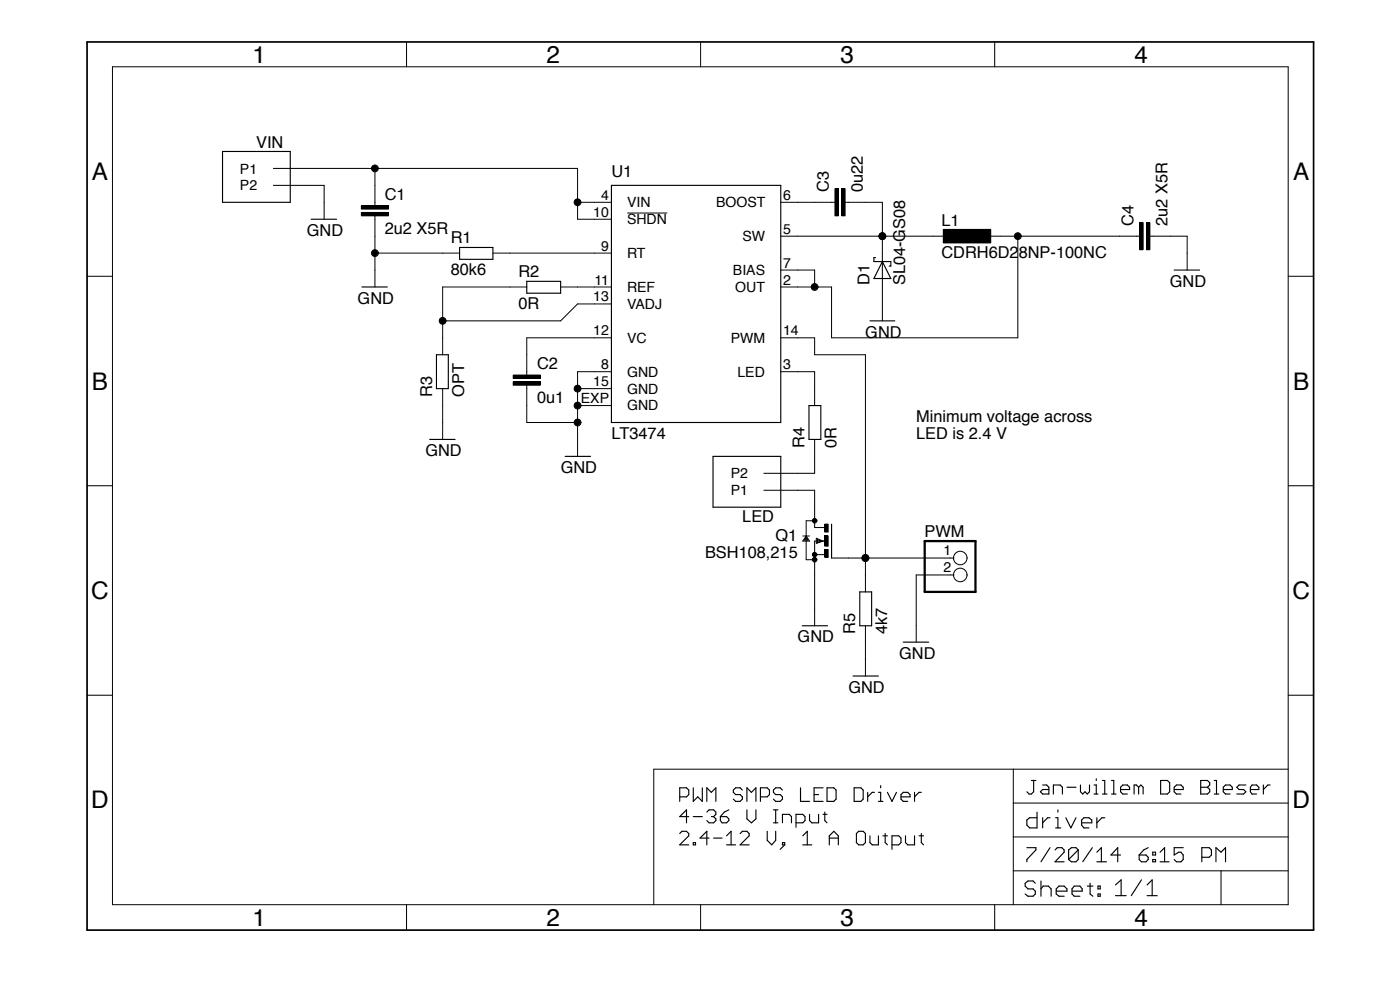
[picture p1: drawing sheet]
<svg xmlns="http://www.w3.org/2000/svg" width="210mm" height="148mm" viewBox="0 0 210 148" stroke-linecap="round" stroke-linejoin="round" font-family="sans-serif">
<g fill="none" stroke="#000" stroke-width=".17">
<path d="M33.4 22.7h10.1v7.6h-10.1zM46.7 32.9h3.8M68.9 37.1h5v1.8h-5zM91.7 27.8h25.4v35.6h-25.4zM131.3 38.6h-.2v.6h2.5v.7h-.2M132.4 39.2l1.2 2.6h-2.5zM54.3 43h3.8M65.5 53.2h1.7v5.1h-1.7zM79 42.2h5.1v1.8h-5.1zM130.5 48.1h3.7M176.1 40.5h3.8M64.5 65.9h3.8"/>
<path d="M84.8 68.4h3.8M107 68.4h10.1v7.7h-10.1zM121.3 60.8h1.8v5.1h-1.8zM124.7 78.6v5.1M120.3 93.8h3.8M120.9 80.6l.3 .4h-.5zM123.1 81.1l-.5-.2v.5l.6-.3M129 88.8h1.7v5h-1.7zM135.5 96.3h3.8M102 119.5h1l.3-.3v-.7l-.3-.4h-1v2.1M104 118.1v2.1l.7-.7 .6 .7v-2.1M111.4 118.5l-.4-.4h-.7l-.3 .4v.3l.3 .4h.7l.4 .3v.3l-.4 .4h-.7l-.3-.4"/>
<path d="M114.1 119.5h1l.3-.3v-.7l-.3-.4h-1v2.1M117.4 118.5l-.4-.4h-.6l-.4 .4v.3l.4 .4h.6l.4 .3v.3l-.4 .4h-.6l-.4-.4M120.1 118.1v2.1h1.3M122.1 119.2h.7M123.5 118.1h-1.4v2.1h1.4M124.1 118.1h1l.3 .4v1.3l-.3 .4h-1zM128 101.4h3.8M128.1 118.1h1l.4 .4v1.3l-.4 .4h-1zM130.2 118.8v1.4M131.2 118.8h-.4l-.6 .7M131.8 118.8h.3v1.4M132.1 117.8v.3"/>
<path d="M133.1 118.8l.7 1.4 .7-1.4M135.1 119.5h1.4v-.3l-.3-.4h-.7l-.4 .4v.6l.4 .4h.7M137.2 118.8v1.4M138.2 118.8h-.3l-.7 .7M154.7 117h.7M155 117v1.7l-.3 .4h-.3l-.4-.4M156.4 117.7h.6l.3 .4v1h-.9l-.3-.4 .3-.3h.9M158 119.1v-1.4h1l.4 .4v1M160 118.1h1.4M162.1 117.7v1l.3 .4 .4-.4 .3 .4 .3-.4v-1M164.1 119.1h.6M164.1 117.7h.3v1.4"/>
<path d="M164.4 116.8v.2M165.4 119.1h.7M165.4 117h.3v2.1M166.7 119.1h.7M166.7 117h.4v2.1M168.1 118.4h1.3v-.3l-.3-.4h-.7l-.3 .4v.6l.3 .4h.7M170.8 118.1l-.3-.4h-.4v1.4M170.8 118.1v1M170.8 118.1l.3-.4 .4 .4v1M174.1 117h1l.4 .4v1.3l-.4 .4h-1zM176.1 118.4h1.4v-.3l-.4-.4h-.6l-.4 .4v.6l.4 .4h.6M180.1 117h1l.4 .4v.3l-.4 .4 .4 .3v.3l-.4 .4h-1z"/>
<path d="M180.1 118.1h1M182.1 119.1h.7M182.1 117h.4v2.1M183.5 118.4h1.3v-.3l-.3-.4h-.7l-.3 .4v.6l.3 .4h.7M186.9 117.7h-1l-.4 .4 .4 .3h.6l.4 .3-.4 .4h-1M187.6 118.4h1.2v-.3l-.3-.4h-.7l-.2 .4v.6l.2 .4h.7M189.5 117.7v1.4M190.5 117.7h-.3l-.7 .7M102 125l.3-.3h.7l.3 .3v.3l-1.3 1.4h1.3M103.3 122.5h-1.3l1-1.1v2M104 126.3h.3v.4h-.3zM104 122.5h1.3"/>
<path d="M106 120.2v-2.1l.7 .7 .7-.7v2.1M106 121.8l.4-.4h.6l.4 .4v.3l-.4 .4M106.4 125.7h-1.4l1-1v2M106.7 122.5h.3M107 122.5l.4 .3v.2l-.4 .4h-.6l-.4-.4M107 125.7h1.3M108.1 122.5h.9l.3 .3v.2l-.3 .4h-.7l-.2-.4zM109 126.7h1.3M109 125.3l.7-.6v2M109.3 121.4l-.7 .4-.5 .7M111 125l.4-.3h.6l.4 .3v.3l-1.4 1.4h1.4M112 120.2v-2.1l.7 .7 .7-.7v2.1"/>
<path d="M112 121.4v1.4l.7 .6 .7-.6v-1.4M115.1 124.7v1.3l.7 .7 .6-.7v-1.3M116 121.4h.7M116 123.4h.7M116.4 121.4v2M117.4 123.4v-1.3h1l.3 .4v.9M117.4 126.3h.3v.4h-.3zM117.7 126.7l-.7 .7M119.4 123.4h1l.4-.4v-.5l-.4-.4h-1v2M120.4 126.7h1.4M120.4 125.3l.7-.6v2M121.4 122.1v.9l.4 .4h1v-1.3"/>
<path d="M123.5 122.1h.6M123.7 121.8v1.2l.4 .4M124.4 125.7h1.4M124.4 126.7v-1.4l.7-.6 .7 .6v1.4M128.5 125l.3-.3h.7l.3 .3v1.3l-.3 .4h-.7l-.3-.4zM130.5 125.3v1l.3 .4h1v-1.4M131.8 120.2h.6M132.4 125.3h.7M132.8 125v1.3l.3 .4M133.8 126.7h1l.3-.4v-.6l-.3-.4h-1v2.1M135.8 125.3v1l.4 .4h1v-1.4M137.9 125.3h.6"/>
<path d="M138.2 125v1.3l.3 .4M154 127.1h1.4v.3l-1.4 1.5v.3M155.3 132.4l-.3-.3h-.8l-.4 .3v.5l.4 .4h.8l.3 .3v.5l-.3 .3h-.8l-.4-.3M155.6 121.8v2.3h-1.1l-.5-.4v-.7l.5-.4h1.1M156.1 132.1v2.3M156.1 133.3l.4-.4h.7l.5 .4v1.1M156.4 122.6v1.5M157.5 122.6h-.3l-.8 .8M157.5 127.1l-1.4 2.1M158.3 127.4l.3-.3h.7l.3 .3v.4l-1.3 1.4h1.3M158.3 124.1h.8M158.3 122.6h.4v1.5"/>
<path d="M158.4 133.6h1.6v-.3l-.4-.4h-.7l-.5 .4v.8l.5 .3h.7M158.7 121.4v.4M159.9 122.6l.7 1.5 .8-1.5M160.8 133.6h1.5v-.3l-.3-.4h-.9l-.3 .4v.8l.3 .3h.9M161.7 127.4l-.3-.3h-.7l-.4 .3v1.5M161.7 127.4v1.5l-.3 .3h-.7l-.4-.3M161.7 127.4l-1.4 1.5M162.2 123.4h1.6v-.4l-.5-.4h-.7l-.4 .4v.7l.4 .4h.7M163.1 132.9h.8M163.5 132.4v1.7l.4 .3M163.9 127.1l-1.5 2.1M164.5 122.6v1.5"/>
<path d="M164.5 129.2h1.5M164.5 127.8l.7-.7v2.1M164.7 132.9h.3v.4h-.3zM164.7 134.1h.3v.3h-.3zM165.7 122.6h-.4l-.8 .8M167.3 132.7l.9-.8v2.4M167.3 134.3h1.6M168.1 128.2h-1.5l1.1-1.1v2.1M170.9 128.2h1l.3 .3v.4l-.3 .3h-.7l-.3-.3zM171.2 131.9l-1.5 2.4M172.1 134.3h1.5M172.1 132.7l.7-.8v2.4"/>
<path d="M172.2 127.1l-.6 .3-.7 .8M172.9 128.9h.4v.3h-.4zM172.9 127.8h.4v.4h-.4zM174 129.2h1.4M174 127.8l.7-.7v2.1M177.5 127.1h-1.4v1.1l.7-.4h.3l.4 .4v.7l-.4 .3h-.6l-.4-.3M180.3 128.5h1.1l.3-.3v-.8l-.3-.3h-1.1v2.1M182.4 129.2v-2.1l.8 .7 .6-.7v2.1"/>
</g>
<g fill="none" stroke="#000" stroke-width=".15">
<path d="M16.9 10h176.3v125.7h-176.3zM61 6.3v3.7M105.1 6.3v3.7M149.2 6.3v3.7M41 25.3h45.6v7.6h5.1M41 27.8h7.6v5.1M54.2 31.9h4.1v.5h-4.1zM54.2 30.8h4.1v.6h-4.1zM56.2 32.4v10.6M56.2 38h12.7M56.2 25.3v5.5M73.9 38h17.8"/>
<path d="M86.6 30.3h5.1M94.1 31.9h6M117.1 30.3h8.1M117.1 35.4h25.4M125.2 28.3h.6v4.1h-.6zM126.3 28.3h.5v4.1h-.5zM126.8 30.3h5.6v17.8M141.5 34.4h7.1v2h-7.1zM147.6 35.4h23.4M152.7 35.4v15.3h-28v-7.7h-7.6M171 33.4h.5v4h-.5zM172 33.4h.5v4h-.5z"/>
<path d="M172.5 35.4h5.6v5.1M13.1 41.4h3.8M66.4 58.3v7.6M77 57.3h4v.5h-4zM77 56.2h4v.6h-4zM79 43h-12.6v10.2M79 57.8v5.6h7.6M84.1 43h7.6M86.6 58.3h5.1M91.7 50.7h-12.7v5.5M91.7 55.7h-5.1v12.7M91.7 45.6h-5.1l-2.5 2.5h-17.7"/>
<path d="M117.1 50.7h5.1v2.5h7.6v35.6M117.1 55.7h5.1v5.1M117.1 40.5h5.1v2.5M193.2 41.4h3.8M13.1 72.8h3.8M86.6 60.8h5.1M114.6 73.5h7.6v5.6h1.5M122.2 65.9v5.1h-7.6M122.2 78.1h-1.3v5.8h1.3M123.7 78.6h.5v1.2h-.5zM193.2 72.8h3.8M120.4 80.4h1"/>
<path d="M120.9 80.4l.5 .7h-1zM122.2 83.2h1.5M122.4 80.7l1.1 .4-1.1 .4zM123.7 82.4h.5v1.2h-.5zM123.7 80.4h.5v1.5h-.5zM123.7 81.1h-1.5v12.7M124.7 83.7h18.4M129.8 93.8v7.6M143.1 86.2h-5.7v10.1M13.1 104.2h3.8M152 115.3v20.4M193.2 115.3h-95.1v20.4"/>
<path d="M193.2 104.2h3.8M61 135.7v3.8M105.1 135.7v3.8M149.2 135.7v3.8M152 130.6h41.2M152 125.5h41.2M152 120.4h41.2M183.2 130.6v5.1"/>
<circle cx="56.2" cy="25.3" r=".51"/>
<circle cx="56.2" cy="38" r=".51"/>
<circle cx="86.6" cy="30.3" r=".51"/>
<circle cx="132.4" cy="35.4" r=".51"/>
<circle cx="152.7" cy="35.4" r=".51"/>
<circle cx="66.4" cy="48.1" r=".51"/>
<circle cx="86.6" cy="58.3" r=".51"/>
<circle cx="122.2" cy="43" r=".51"/>
<circle cx="86.6" cy="60.8" r=".51"/>
<circle cx="86.6" cy="63.4" r=".51"/>
<circle cx="122.2" cy="78.1" r=".34"/>
<circle cx="122.2" cy="83.9" r=".34"/>
<circle cx="122.2" cy="83.2" r=".34"/>
<circle cx="129.8" cy="83.7" r=".51"/>
<circle cx="144" cy="83.7" r="1.02"/>
<circle cx="144" cy="86.2" r="1.02"/>
</g>
<g fill="#000">
<path d="M54.2 31.8h4.1v.5h-4.1zM54.2 30.8h4.1v.5h-4.1zM125.2 28.3h.5v4h-.5zM126.2 28.3h.5v4h-.5zM141.5 34.4h7.1v2h-7.1zM170.9 33.4h.5v4h-.5zM172 33.4h.5v4h-.5zM77 57.2h4v.5h-4zM77 56.2h4v.5h-4zM123.7 78.6h.5v1.2h-.5zM123.7 82.4h.5v1.2h-.5zM123.7 80.4h.5v1.5h-.5z"/>
<circle cx="56.2" cy="25.2" r=".51"/>
<circle cx="56.2" cy="37.9" r=".51"/>
<circle cx="86.6" cy="30.3" r=".51"/>
<circle cx="132.3" cy="35.4" r=".51"/>
<circle cx="152.7" cy="35.4" r=".51"/>
<circle cx="66.4" cy="48.1" r=".51"/>
<circle cx="86.6" cy="58.3" r=".51"/>
<circle cx="122.2" cy="43" r=".51"/>
<circle cx="86.6" cy="60.8" r=".51"/>
<circle cx="86.6" cy="63.3" r=".51"/>
<circle cx="122.2" cy="78.1" r=".34"/>
<circle cx="122.2" cy="83.9" r=".34"/>
<circle cx="122.2" cy="83.1" r=".34"/>
<circle cx="129.8" cy="83.7" r=".51"/>
</g>
<path d="M138.7 81.1h7.6v7.7h-7.6z" fill="none" stroke="#000" stroke-width=".34"/>
<path d="M13.1 6.3h183.9v133.2h-183.9z" fill="none" stroke="#000" stroke-width=".25"/>
<g font-size="3.6">
<text x="37.9" y="9.4">1</text>
<text x="82" y="9.4">2</text>
<text x="126.1" y="9.4">3</text>
<text x="170.2" y="9.4">4</text>
<text x="13.8" y="27">A</text>
<text x="194" y="27">A</text>
<text x="13.8" y="58.4">B</text>
<text x="194" y="58.4">B</text>
<text x="13.7" y="89.8">C</text>
<text x="193.9" y="89.8">C</text>
<text x="13.7" y="121.2">D</text>
<text x="193.9" y="121.2">D</text>
<text x="37.9" y="138.8">1</text>
<text x="82" y="138.8">2</text>
<text x="126.1" y="138.8">3</text>
<text x="170.2" y="138.8">4</text>
</g>
<g font-size="2.5">
<text x="38.4" y="22.2">VIN</text>
<text x="57.7" y="30">C1</text>
<text x="91.7" y="26.5">U1</text>
<text x="124.3" y="28.8" transform="rotate(-90 124.3 28.8)">C3</text>
<text x="129.4" y="28.8" transform="rotate(-90 129.4 28.8)">0u22</text>
<text x="46" y="35.4">GND</text>
<text x="57.7" y="35">2u2 X5R</text>
<text x="141.2" y="33.9">L1</text>
<text x="170" y="33.9" transform="rotate(-90 170 33.9)">C4</text>
<text x="175.1" y="33.9" transform="rotate(-90 175.1 33.9)">2u2 X5R</text>
<text x="67.6" y="41.2">80k6</text>
<text x="67.6" y="36.5">R1</text>
<text x="77.8" y="41.5">R2</text>
<text x="141.2" y="38.7">CDRH6D28NP-100NC</text>
<text x="53.6" y="45.6">GND</text>
<text x="77.8" y="46.3">0R</text>
<text x="130.4" y="42.8" transform="rotate(-90 130.4 42.8)">D1</text>
<text x="135.8" y="42.8" transform="rotate(-90 135.8 42.8)">SL04-GS08</text>
<text x="175.5" y="43">GND</text>
<text x="129.8" y="50.6">GND</text>
<text x="64.8" y="59.5" transform="rotate(-90 64.8 59.5)">R3</text>
<text x="69.6" y="59.5" transform="rotate(-90 69.6 59.5)">OPT</text>
<text x="80.6" y="55.3">C2</text>
<text x="80.6" y="60.4">0u1</text>
<text x="91.7" y="65.9">LT3474</text>
<text x="137.4" y="63.2">Minimum voltage across</text>
<text x="137.4" y="65.9">LED is 2.4 V</text>
<text x="63.8" y="68.4">GND</text>
<text x="84.1" y="70.9">GND</text>
<text x="120.7" y="67.1" transform="rotate(-90 120.7 67.1)">R4</text>
<text x="125.5" y="67.1" transform="rotate(-90 125.5 67.1)">0R</text>
<text x="105.8" y="83.6">BSH108,215</text>
<text x="111.3" y="78.3">LED</text>
<text x="116.3" y="81.1">Q1</text>
<text x="138.7" y="80.5">PWM</text>
<text x="128.3" y="95" transform="rotate(-90 128.3 95)">R5</text>
<text x="133.1" y="95" transform="rotate(-90 133.1 95)">4k7</text>
<text x="119.6" y="96.3">GND</text>
<text x="134.9" y="98.8">GND</text>
<text x="127.3" y="103.9">GND</text>
</g>
<g font-size="2.1">
<text x="36" y="26">P1</text>
<text x="36" y="28.6">P2</text>
<text x="90.2" y="30">4</text>
<text x="117.5" y="30">6</text>
<text x="89" y="32.5">10</text>
<text x="94.1" y="31.1">VIN</text>
<text x="94.1" y="33.6">SHDN</text>
<text x="107.4" y="31.1">BOOST</text>
<text x="117.5" y="35.1">5</text>
<text x="90.2" y="37.6">9</text>
<text x="94.1" y="38.7">RT</text>
<text x="109.9" y="41.2">BIAS</text>
<text x="111.4" y="36.2">SW</text>
<text x="117.5" y="40.1">7</text>
<text x="89" y="45.2">13</text>
<text x="89.2" y="42.7">11</text>
<text x="94.1" y="43.8">REF</text>
<text x="94.1" y="46.3">VADJ</text>
<text x="110.3" y="43.8">OUT</text>
<text x="117.5" y="42.7">2</text>
<text x="89" y="50.3">12</text>
<text x="94.1" y="51.4">VC</text>
<text x="109.6" y="51.4">PWM</text>
<text x="117.5" y="50.3">14</text>
<text x="89" y="57.9">15</text>
<text x="90.2" y="55.4">8</text>
<text x="94.1" y="56.5">GND</text>
<text x="94.1" y="59">GND</text>
<text x="110.6" y="56.5">LED</text>
<text x="117.5" y="55.4">3</text>
<text x="87.1" y="60.4">EXP</text>
<text x="94.1" y="61.5">GND</text>
<text x="109.6" y="71.7">P2</text>
<text x="109.6" y="74.2">P1</text>
<text x="141.5" y="83.3">1</text>
<text x="141.5" y="85.8">2</text>
</g>
</svg>
